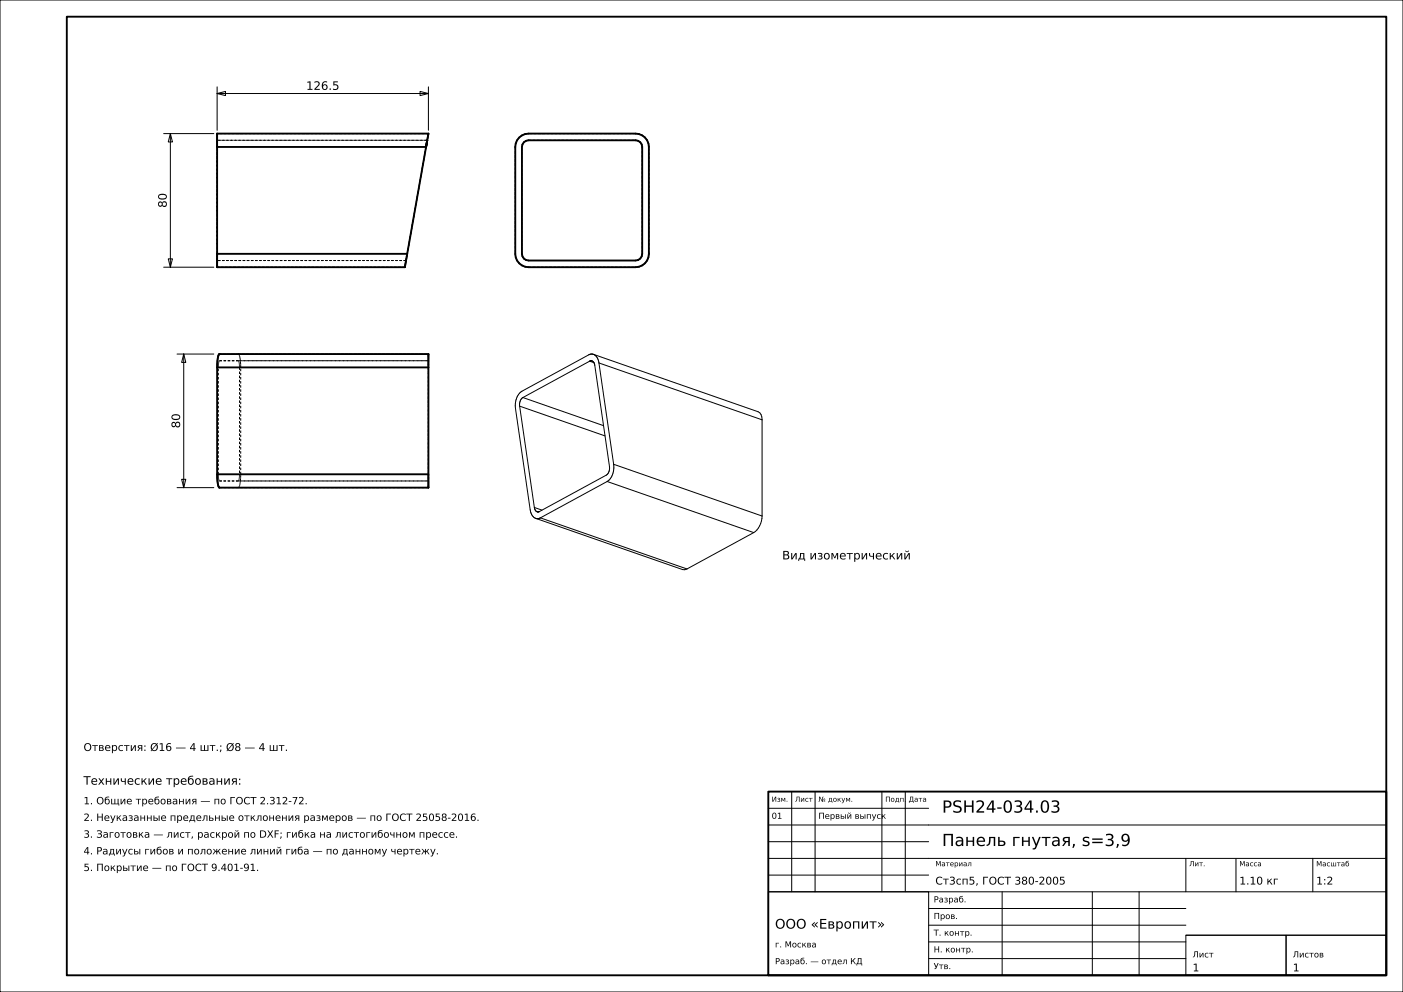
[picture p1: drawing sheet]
<svg xmlns="http://www.w3.org/2000/svg" width="420mm" height="297mm" viewBox="0 0 420 297" stroke-linecap="round" stroke-linejoin="round" font-family="sans-serif">
<g fill="none" stroke="#000" stroke-width=".3">
<path d="M0 0h420v297h-420zM49 40h15M51 40l.6 2.5h-1.2zM51 40v40M65 28l2.5-.6v1.2zM65 26v13M65 28h63.2M125.8 27.4l2.4 .6-2.4 .6zM128.2 26v13M50.4 77.5h1.2l-.6 2.5zM49 80h15M53 106h11"/>
<path d="M55 106l.6 2.5h-1.2zM55 106v40M156.5 119l-.8 1.1-.1 1.5M156.5 119l24.2 8.4M176.5 108.1l-20 10.9M176.5 108.1l1.3 .5M176.6 108.1h-.1M176.7 108.1h-.1M176.7 108v.1M176.8 108h-.1M176.9 108h-.1M177 108h.1"/>
<path d="M177 108h-.1M177.1 108h.1M177.2 108l.6 .6M177.6 106.1l-.6-.1-.8 .2-19.9 10.9a5.3 5.3 0 0 0-2 5.2l4.5 30.6 .6 1.6 1 .7M177.6 106.1l1.1 .9 .6 1.7M177.6 106.1l49.4 17.2a2.36 2.36 0 0 1 1.1 2.4M177.8 108.6l4.7 31.1-.2 1.5-.8 1.1-20.1 10.9M179.3 108.7l4.4 30.3M179.3 108.7l48.8 17M155.6 121.6l4.4 30.3M155.6 121.6l25.5 8.9M183.7 139a5.3 5.3 0 0 1-1.9 5.2"/>
<path d="M183.7 139l44.4 15.5M228.1 125.7v28.8M53 146h11M54.4 143.5h1.2l-.6 2.5zM160 151.9a1.42 1.42 0 0 0 .9 1.4M160 151.9l2.3 .8M160.4 155.2l43.9 15.3 1.3-.2M160.9 153.3h.1M161.1 153.3h-.1M161.2 153.3h-.1M161.2 153.2v.1M161.3 153.2h-.1"/>
<path d="M161.4 153.2h-.1M161.8 155l-.7 .3-.7-.1M161.8 155l43.8 15.3M181.8 144.2l-20 10.8M181.8 144.2l43.8 15.3M225.6 159.5l-20 10.8M228.1 154.5a6.1 6.1 0 0 1-2.5 5M237 237v30M244 237v30M264 237v30M271 237v30M230 257h185"/>
<path d="M230 252h48M230 247h185M230 242h48M355 257v10M370 257v10M393 257v10M230 267h48v25h-48zM230 267h185M230 262h48M278 277h77M278 272h77M300 267v25"/>
<path d="M327 267v25M341 267v25M278 287h77M278 282h77M355 280h30v12h-30zM355 280h60M385 280h30v12h-30z"/>
</g>
<path d="M20 5h395v287h-395zM65 40h63.2l-7 40h-56.2zM65 44h62.5M155.4 41.2l.9-.7 1.9-.5h32a4 4 0 0 1 4.1 4v32a4 4 0 0 1-4.1 4h-32a4 4 0 0 1-4-4v-32l.2-1zM156.8 42.6l.7-.4 .7-.2h32a2 2 0 0 1 2.1 2v32a2 2 0 0 1-2.1 2h-32a2 2 0 0 1-1.9-2v-32l.1-.8zM65 76h56.9M65 110v32M65 110l.2-2.8 .5-1.2h62.5v40h-62.5l-.5-1.2-.2-2.8M65 110h63.2M65 142h63.2M230 237h185v55h-185z" fill="none" stroke="#000" stroke-width=".56"/>
<g fill="none" stroke="#000" stroke-width=".3" stroke-dasharray=".7 .5" stroke-linecap="butt">
<path d="M128.2 40h-63.2M158.2 40h-.4M190.2 40h-32M65 44v-.2M65 43.8v-.2M65 43.6v-.3M65 43.3v-.2M65 43.1v-.2M65 42.9v-.1M65 42.8v-.2M65 42.6v-.2M65 42.4v-.1"/>
<path d="M65 42.3v-.1M65 42.2v-.1M65 42.1v-.1M65 42h62.9M65 44v32M65 42v.1M65 42.1v.1M65 42.2v.1M65 42.3v.1M65 42.4v.2M65 42.6v.2M65 42.8v.1"/>
<path d="M65 42.9v.2M65 43.1v.2M65 43.3v.3M65 43.6v.2M65 43.8v.2M65 44v-.4M65 43.6v-.5M65 43.1v-.4M65 42.7v-.4M65 42.3v-.4M65 41.9v-.4M65 41.5v-.3"/>
<path d="M65 41.2v-.3M65 40.9v-.3M65 40.6v-.2M65 40.4v-.2M65 40.2v-.1M65 40.1v-.1M127.5 44l-5.6 32M127.6 43.6l-.1 .4M127.7 43.1l-.1 .5M127.8 42.7l-.1 .4M127.9 42.3l-.1 .4M127.9 42h-62.9"/>
<path d="M127.9 41.9v.4M128 41.5l-.1 .4M128 41.2v.3M128.1 40.9l-.1 .3M128.1 40.6v.3M128.2 40.4l-.1 .2M128.2 40.2v.2M128.2 40.1v.1M128.2 40v.1M154.2 44v32M154.3 43.6l-.1 .4M154.4 43.1l-.1 .5"/>
<path d="M154.5 42.7l-.1 .4M154.6 42.3l-.1 .4M154.9 41.9l-.3 .4M155.1 41.5l-.2 .4M155.4 41.2l-.3 .3M155.8 40.9l-.4 .3M156.1 40.6l-.3 .3M156.3 44v-.2M156.3 43.8v-.2M156.3 43.6l.1-.3M156.4 43.3v-.2M156.4 43.1l.2-.2"/>
<path d="M156.5 40.4l-.4 .2M156.6 42.9l.1-.1M156.7 42.8l.1-.2M156.8 42.6l.2-.2M156.9 40.2l-.4 .2M157 42.4l.2-.1M157.2 42.3l.2-.1M157.4 40.1l-.5 .1M157.4 42.2l.2-.1M157.6 42.1h.2M157.8 40l-.4 .1M157.8 42.1l.2-.1"/>
<path d="M158 42h.2M158.2 42h32M190.2 42h.3M190.5 42l.2 .1M190.7 42.1h.2M190.7 40h-.5M190.9 42.1l.2 .1M191.1 42.2l.2 .1M191.1 40.1l-.4-.1M191.3 42.3l.2 .1M191.5 42.4l.2 .2M191.6 40.2l-.5-.1"/>
<path d="M191.7 42.6l.1 .2M191.8 42.8l.1 .1M191.9 42.9l.2 .2M192 40.4l-.4-.2M192.1 43.1v.2M192.1 43.3l.1 .3M192.2 43.6v.2M192.2 43.8l.1 .2M192.3 44v32M192.4 40.6l-.4-.2M192.7 40.9l-.3-.3M193.1 41.2l-.4-.3"/>
<path d="M193.4 41.5l-.3-.3M193.6 41.9l-.2-.4M193.9 42.3l-.3-.4M194 42.7l-.1-.4M194.1 43.1l-.1-.4M194.2 43.6l-.1-.5M194.3 44l-.1-.4M65 78v-.1M65 77.9v-.1M65 77.8v-.1M65 77.7v-.1M65 77.6v-.2"/>
<path d="M65 77.4v-.2M65 77.2v-.1M65 77.1v-.2M65 76.9v-.2M65 76.7v-.3M65 76.4v-.2M65 76.2v-.2M65 76v-32M65 80v-.1M65 79.9v-.1M65 79.8v-.2M65 79.6v-.2"/>
<path d="M65 79.4v-.3M65 79.1v-.3M65 78.8v-.3M65 78.5v-.4M65 78.1v-.4M65 77.7v-.4M65 77.3v-.4M65 76.9v-.5M65 76.4v-.4M65 76v.2M65 76.2v.2M65 76.4v.3"/>
<path d="M65 76.7v.2M65 76.9v.2M65 77.1v.1M65 77.2v.2M65 77.4v.2M65 77.6v.1M65 77.7v.1M65 77.8v.1M65 77.9v.1M121.2 79.9v.1M121.2 79.8v.1M121.3 79.6l-.1 .2"/>
<path d="M121.3 79.4v.2M121.4 79.1l-.1 .3M121.4 78.8v.3M121.5 78.5l-.1 .3M121.5 78.1v.4M121.5 78h.1M121.5 78h-56.5M121.6 78h-.1M121.6 78v-.1M121.6 77.9v.1M121.6 77.9v-.1M121.6 77.8v.1"/>
<path d="M121.6 77.8v-.1M121.6 77.7l-.1 .4M121.6 77.7v.1M121.6 77.7v-.1M121.6 77.6v.1M121.6 77.6l.1-.2M121.7 77.4l-.1 .2M121.7 77.4v-.2M121.7 77.3l-.1 .4M121.7 77.2v.2M121.7 77.2v-.1M121.7 77.1v.1"/>
<path d="M121.7 77.1v-.2M121.7 76.9v.4M121.7 76.9v.2M121.7 76.9l.1-.2M121.8 76.7l-.1 .2M121.8 76.7v-.3M121.8 76.4l-.1 .5M121.8 76.4v.3M121.8 76.4l.1-.2M121.9 76.2l-.1 .2M121.9 76.2v-.2M121.9 76l-.1 .4"/>
<path d="M121.9 76v.2M121.9 76l5.6-32M154.2 76l.1 .4M154.3 76.4l.1 .5M154.4 76.9l.1 .4M154.5 77.3l.1 .4M154.6 77.7l.3 .4M154.9 78.1l.2 .4M155.1 78.5l.3 .3M155.4 78.8l.4 .3M155.8 79.1l.3 .3M156.1 79.4l.4 .2"/>
<path d="M156.3 76v-32M156.3 76.2v-.2M156.3 76.4v-.2M156.4 76.7l-.1-.3M156.4 76.9v-.2M156.5 79.6l.4 .2M156.6 77.1l-.2-.2M156.7 77.2l-.1-.1M156.8 77.4l-.1-.2M156.9 79.8l.5 .1M157 77.6l-.2-.2M157.2 77.7l-.2-.1"/>
<path d="M157.4 79.9l.4 .1M157.4 77.8l-.2-.1M157.6 77.9l-.2-.1M157.8 80h.4M157.8 77.9h-.2M158 78l-.2-.1M158.2 78h-.2M190.2 78h-32M190.5 78h-.3M190.7 77.9l-.2 .1M190.7 80l.4-.1M190.9 77.9h-.2"/>
<path d="M191.1 77.8l-.2 .1M191.1 79.9l.5-.1M191.3 77.7l-.2 .1M191.5 77.6l-.2 .1M191.6 79.8l.4-.2M191.7 77.4l-.2 .2M191.8 77.2l-.1 .2M191.9 77.1l-.1 .1M192 79.6l.4-.2M192.1 76.9l-.2 .2M192.1 76.7v.2M192.2 76.4l-.1 .3"/>
<path d="M192.2 76.2v.2M192.3 76l-.1 .2M192.4 79.4l.3-.3M192.7 79.1l.4-.3M193.1 78.8l.3-.3M193.4 78.5l.2-.4M193.6 78.1l.3-.4M193.9 77.7l.1-.4M194 77.3l.1-.4M194.1 76.9l.1-.5M194.2 76.4l.1-.4M194.3 76v-32"/>
<path d="M121.2 80h-56.2M158.2 80h32M190.2 80h.5M65.4 110v-.2M65.4 109.8v-.2M65.4 109.6v-.3M65.4 109.3v-.2M65.4 109.1v-.2M65.4 108.9v-.1M65.4 108.8l.1-.2M65.5 108.6v-.2M65.5 108.4v-.1"/>
<path d="M65.5 108.3l.1-.1M65.6 108.2v-.1M65.6 108.1l.1-.1M65.7 108h5.6M65.7 108h62.5M71.3 106h-5.6M71.3 108h.1M71.3 108h56.9M71.3 106h56.9M71.4 108v.1M71.4 108.1h.1M71.4 106h-.1"/>
<path d="M71.5 108.1v.1M71.5 108.2v.1M71.5 106.1l-.1-.1M71.5 108.3l.1 .1M71.6 108.4v.2M71.6 106.2l-.1-.1M71.6 108.6v.2M71.6 108.8v.1M71.6 108.9l.1 .2M71.7 106.4l-.1-.2M71.7 109.1v.2M71.7 109.3v.3"/>
<path d="M71.7 109.6v.2M71.7 109.8v.2M71.7 110v32M71.7 106.6v-.2M71.8 106.9l-.1-.3M71.8 107.2v-.3M71.9 107.5l-.1-.3M71.9 107.9v-.4M72 108.3l-.1-.4M72 108.7v-.4M72 109.1v-.4M72 109.6v-.5"/>
<path d="M72.1 110l-.1-.4M128.2 110v-.2M128.2 109.8v-.2M128.2 109.6v-.3M128.2 109.3v-.2M128.2 109.1v-.2M128.2 108.9v-.1M128.2 108.8v-.2M128.2 108.6v-.2M128.2 108.4v-.1M128.2 108.3v-.1M128.2 108.2v-.1"/>
<path d="M128.2 108.1v-.1M128.2 108v.1M128.2 108.1v.1M128.2 108.2v.1M128.2 108.3v.1M128.2 108.4v.2M128.2 108.6v.2M128.2 108.8v.1M128.2 108.9v.2M128.2 109.1v.2M128.2 109.3v.3M128.2 109.6v.2"/>
<path d="M128.2 109.8v.2M128.2 110v32M128.2 106v.1M128.2 106.1v.1M128.2 106.2v.2M128.2 106.4v.2M128.2 106.6v.3M128.2 106.9v.3M128.2 107.2v.3M128.2 107.5v.4M128.2 107.9v.4M128.2 108.3v.4"/>
<path d="M128.2 108.7v.4M128.2 109.1v.5M128.2 109.6v.4M65.4 142v-32M65.4 142.2v-.2M65.4 142.4v-.2M65.4 142.7v-.3M65.4 142.9v-.2M65.4 143.1v-.2M65.4 143.2v-.1M65.5 143.4l-.1-.2M65.5 143.6v-.2"/>
<path d="M65.5 143.7v-.1M65.6 143.8l-.1-.1M65.6 143.9v-.1M65.7 144l-.1-.1M65.7 146h5.6M65.7 144h62.5M71.3 146h.1M71.3 144h-5.6M71.3 144h56.9M71.4 144h-.1M71.4 143.9v.1M71.4 146l.1-.1"/>
<path d="M71.5 143.9h-.1M71.5 143.8v.1M71.5 145.9l.1-.1M71.5 143.7v.1M71.6 143.6l-.1 .1M71.6 145.8l.1-.2M71.6 143.4v.2M71.6 143.2v.2M71.6 143.1v.1M71.7 145.6v-.2M71.7 142.9l-.1 .2M71.7 142.7v.2"/>
<path d="M71.7 142.4v.3M71.7 142.2v.2M71.7 142v.2M71.7 145.4l.1-.3M71.8 145.1v-.3M71.8 144.8l.1-.3M71.9 144.5v-.4M71.9 144.1l.1-.4M72 143.7v-.4M72 143.3v-.4M72 142.9v-.5M72 142.4l.1-.4"/>
<path d="M72.1 142v-32M128.2 146h-56.9M128.2 142v.4M128.2 142.4v.5M128.2 142.9v.4M128.2 143.3v.4M128.2 143.7v.4M128.2 144.1v.4M128.2 144.5v.3M128.2 144.8v.3M128.2 145.1v.3M128.2 145.4v.2"/>
<path d="M128.2 145.6v.2M128.2 145.8v.1M128.2 145.9v.1M128.2 142v-32M128.2 144v-.1M128.2 143.9v-.1M128.2 143.8v-.1M128.2 143.7v-.1M128.2 143.6v-.2M128.2 143.4v-.2M128.2 143.2v-.1M128.2 143.1v-.2"/>
<path d="M128.2 142.9v-.2M128.2 142.7v-.3M128.2 142.4v-.2M128.2 142.2v-.2M128.2 142v.2M128.2 142.2v.2M128.2 142.4v.3M128.2 142.7v.2M128.2 142.9v.2M128.2 143.1v.1M128.2 143.2v.2M128.2 143.4v.2"/>
<path d="M128.2 143.6v.1M128.2 143.7v.1M128.2 143.8v.1M128.2 143.9v.1"/>
</g>
<g font-size="5">
<text x="282" y="243.3">PSH24-034.03</text>
<text x="282" y="253.3">Панель гнутая, s=3,9</text>
</g>
<text font-size="4" x="232" y="278">ООО «Европит»</text>
<g font-size="3.5">
<text x="91.6" y="26.9">126.5</text>
<text x="49.9" y="62.2" transform="rotate(-90 49.9 62.2)">80</text>
<text x="53.9" y="128.2" transform="rotate(-90 53.9 128.2)">80</text>
<text x="234.1" y="167.5">Вид изометрический</text>
<text x="25" y="234.9">Технические требования:</text>
</g>
<g font-size="3.2">
<text x="25" y="224.8">Отверстия: Ø16 — 4 шт.; Ø8 — 4 шт.</text>
<text x="280" y="264.8">Ст3сп5, ГОСТ 380-2005</text>
<text x="371" y="264.8">1.10 кг</text>
<text x="394" y="264.8">1:2</text>
<text x="357" y="290.8">1</text>
<text x="387" y="290.8">1</text>
</g>
<g font-size="3">
<text x="25" y="240.8">1. Общие требования — по ГОСТ 2.312-72.</text>
<text x="25" y="245.8">2. Неуказанные предельные отклонения размеров — по ГОСТ 25058-2016.</text>
<text x="25" y="250.8">3. Заготовка — лист, раскрой по DXF; гибка на листогибочном прессе.</text>
<text x="25" y="255.8">4. Радиусы гибов и положение линий гиба — по данному чертежу.</text>
<text x="25" y="260.8">5. Покрытие — по ГОСТ 9.401-91.</text>
</g>
<g font-size="2.5">
<text x="231" y="245.1">01</text>
<text x="245" y="245.1">Первый выпуск</text>
<text x="279.5" y="270.2">Разраб.</text>
<text x="279.5" y="275.1">Пров.</text>
<text x="279.5" y="280.1">Т. контр.</text>
<text x="232" y="283.6">г. Москва</text>
<text x="279.5" y="285.1">Н. контр.</text>
<text x="357" y="286.6">Лист</text>
<text x="387" y="286.6">Листов</text>
<text x="232" y="288.7">Разраб. — отдел КД</text>
<text x="279.5" y="290.1">Утв.</text>
</g>
<g font-size="2.1">
<text x="231" y="240">Изм.</text>
<text x="238" y="240">Лист</text>
<text x="245" y="240">№ докум.</text>
<text x="265" y="240">Подп.</text>
<text x="272" y="240">Дата</text>
<text x="280" y="259.3">Материал</text>
<text x="356" y="259.3">Лит.</text>
<text x="371" y="259.3">Масса</text>
<text x="394" y="259.4">Масштаб</text>
</g>
</svg>
